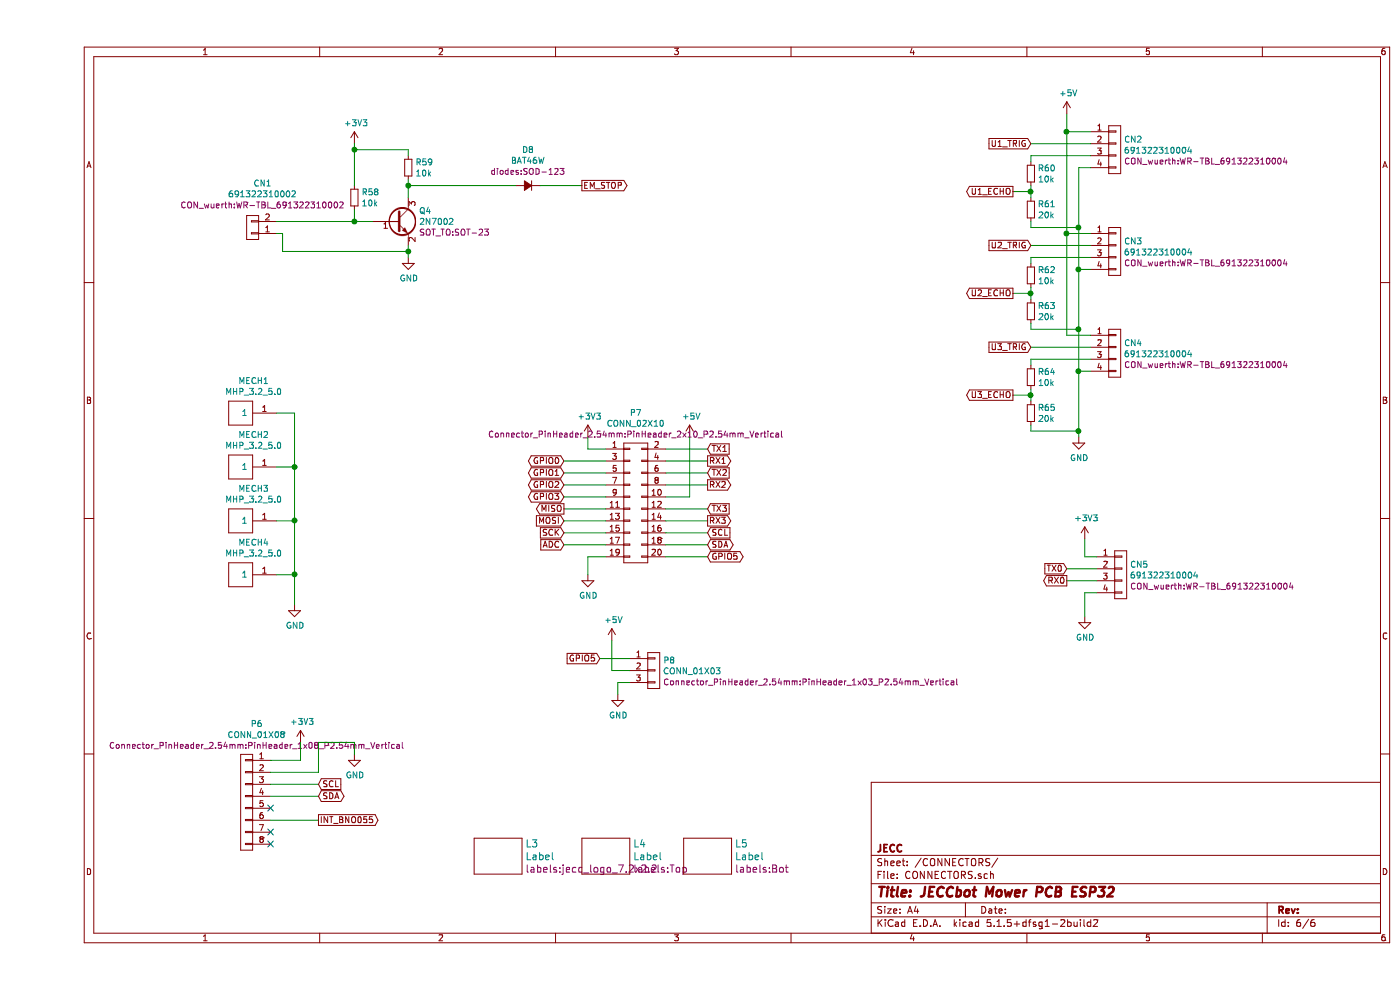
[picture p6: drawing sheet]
EESchema Schematic File Version 4
EELAYER 30 0
EELAYER END
$Descr A4 11693 8268
encoding utf-8
Sheet 6 6
Title "JECCbot Mower PCB ESP32"
Date ""
Rev ""
Comp "JECC"
Comment1 ""
Comment2 ""
Comment3 ""
Comment4 ""
$EndDescr
$Comp
L CON_wuerth:691322310002 CN1
U 1 1
P 1800 1900
F 0 "CN1" H 1717 1535 50  0000 C CNN
F 1 "691322310002" H 1717 1626 50  0000 C CNN
F 2 "CON_wuerth:WR-TBL_691322310002" H 1717 1717 50  0000 C CNN
F 3 "" H 1800 1600 50  0000 C CNN
	1    1800 1900
	-1   0    0    1   
$EndComp
$Comp
L devices:Q_NPN_BEC Q4
U 1 1
P 3000 1850
F 0 "Q4" H 3190 1941 50  0000 L CNN
F 1 "2N7002" H 3190 1850 50  0000 L CNN
F 2 "SOT_TO:SOT-23" H 3190 1759 50  0000 L CNN
F 3 "" H 3000 1850 50  0000 C CNN
	1    3000 1850
	1    0    0    -1  
$EndComp
$Comp
L devices:D_Small D8
U 1 1
P 4100 1550
F 0 "D8" H 4100 1255 50  0000 C CNN
F 1 "BAT46W" H 4100 1346 50  0000 C CNN
F 2 "diodes:SOD-123" H 4100 1437 50  0000 C CNN
F 3 "" V 4100 1550 50  0000 C CNN
	1    4100 1550
	-1   0    0    1   
$EndComp
$Comp
L devices:R_0603 R58
U 1 1
P 2650 1650
F 0 "R58" H 2709 1696 50  0000 L CNN
F 1 "10k" H 2709 1605 50  0000 L CNN
F 2 "resistors:R_0603" H 2650 1500 50  0001 C CNN
F 3 "" H 2650 1650 50  0000 C CNN
	1    2650 1650
	1    0    0    -1  
$EndComp
$Comp
L devices:R_0603 R59
U 1 1
P 3100 1400
F 0 "R59" H 3159 1446 50  0000 L CNN
F 1 "10k" H 3159 1355 50  0000 L CNN
F 2 "resistors:R_0603" H 3100 1250 50  0001 C CNN
F 3 "" H 3100 1400 50  0000 C CNN
	1    3100 1400
	1    0    0    -1  
$EndComp
$Comp
L power-supply:+3V3 #PWR099
U 1 1
P 2650 1200
F 0 "#PWR099" H 2650 1050 50  0001 C CNN
F 1 "+3V3" H 2665 1373 50  0000 C CNN
F 2 "" H 2650 1200 50  0000 C CNN
F 3 "" H 2650 1200 50  0000 C CNN
	1    2650 1200
	1    0    0    -1  
$EndComp
$Comp
L power-supply:GND #PWR0101
U 1 1
P 3100 2150
F 0 "#PWR0101" H 3100 1900 50  0001 C CNN
F 1 "GND" H 3105 1977 50  0000 C CNN
F 2 "" H 3100 2150 50  0000 C CNN
F 3 "" H 3100 2150 50  0000 C CNN
	1    3100 2150
	1    0    0    -1  
$EndComp
Wire Wire Line
	4000 1550 3100 1550
Wire Wire Line
	3100 1550 3100 1650
Wire Wire Line
	3100 1500 3100 1550
Connection ~ 3100 1550
Wire Wire Line
	2650 1550 2650 1250
Wire Wire Line
	3100 1300 3100 1250
Wire Wire Line
	3100 1250 2650 1250
Connection ~ 2650 1250
Wire Wire Line
	2650 1250 2650 1200
Wire Wire Line
	2650 1750 2650 1850
Wire Wire Line
	2650 1850 2800 1850
Wire Wire Line
	2000 1850 2650 1850
Connection ~ 2650 1850
Wire Wire Line
	3100 2050 3100 2100
Wire Wire Line
	3100 2100 2050 2100
Wire Wire Line
	2050 2100 2050 1950
Wire Wire Line
	2050 1950 2000 1950
Wire Wire Line
	3100 2150 3100 2100
Connection ~ 3100 2100
Wire Wire Line
	4200 1550 4550 1550
Text GLabel 4550 1550 2    50   Output ~ 0
EM_STOP
$Comp
L CON_wuerth:691322310004 CN2
U 1 1
P 9000 1250
F 0 "CN2" H 9078 1336 50  0000 L CNN
F 1 "691322310004" H 9078 1245 50  0000 L CNN
F 2 "CON_wuerth:WR-TBL_691322310004" H 9078 1154 50  0000 L CNN
F 3 "" H 9000 950 50  0000 C CNN
	1    9000 1250
	1    0    0    -1  
$EndComp
$Comp
L CON_wuerth:691322310004 CN3
U 1 1
P 9000 2100
F 0 "CN3" H 9078 2186 50  0000 L CNN
F 1 "691322310004" H 9078 2095 50  0000 L CNN
F 2 "CON_wuerth:WR-TBL_691322310004" H 9078 2004 50  0000 L CNN
F 3 "" H 9000 1800 50  0000 C CNN
	1    9000 2100
	1    0    0    -1  
$EndComp
$Comp
L CON_wuerth:691322310004 CN4
U 1 1
P 9000 2950
F 0 "CN4" H 9078 3036 50  0000 L CNN
F 1 "691322310004" H 9078 2945 50  0000 L CNN
F 2 "CON_wuerth:WR-TBL_691322310004" H 9078 2854 50  0000 L CNN
F 3 "" H 9000 2650 50  0000 C CNN
	1    9000 2950
	1    0    0    -1  
$EndComp
$Comp
L CON_wuerth:691322310004 CN5
U 1 1
P 9050 4800
F 0 "CN5" H 9128 4886 50  0000 L CNN
F 1 "691322310004" H 9128 4795 50  0000 L CNN
F 2 "CON_wuerth:WR-TBL_691322310004" H 9128 4704 50  0000 L CNN
F 3 "" H 9050 4500 50  0000 C CNN
	1    9050 4800
	1    0    0    -1  
$EndComp
Wire Wire Line
	8800 2800 8600 2800
Wire Wire Line
	8600 2800 8600 1950
Wire Wire Line
	8800 1100 8600 1100
Connection ~ 8600 1100
Wire Wire Line
	8600 1100 8600 950 
Wire Wire Line
	8800 1950 8600 1950
Connection ~ 8600 1950
Wire Wire Line
	8600 1950 8600 1100
Wire Wire Line
	8800 1400 8700 1400
Wire Wire Line
	8700 1400 8700 1900
Wire Wire Line
	8800 3100 8700 3100
Connection ~ 8700 3100
Wire Wire Line
	8700 3100 8700 3600
Wire Wire Line
	8800 2250 8700 2250
Connection ~ 8700 2250
Wire Wire Line
	8700 2250 8700 2750
$Comp
L power-supply:+5V #PWR0105
U 1 1
P 8600 950
F 0 "#PWR0105" H 8600 800 50  0001 C CNN
F 1 "+5V" H 8615 1123 50  0000 C CNN
F 2 "" H 8600 950 50  0000 C CNN
F 3 "" H 8600 950 50  0000 C CNN
	1    8600 950 
	1    0    0    -1  
$EndComp
$Comp
L power-supply:GND #PWR0106
U 1 1
P 8700 3650
F 0 "#PWR0106" H 8700 3400 50  0001 C CNN
F 1 "GND" H 8705 3477 50  0000 C CNN
F 2 "" H 8700 3650 50  0000 C CNN
F 3 "" H 8700 3650 50  0000 C CNN
	1    8700 3650
	1    0    0    -1  
$EndComp
Wire Wire Line
	8850 4950 8750 4950
Wire Wire Line
	8750 4950 8750 5150
Wire Wire Line
	8850 4650 8750 4650
Wire Wire Line
	8750 4650 8750 4500
$Comp
L power-supply:+3V3 #PWR0107
U 1 1
P 8750 4500
F 0 "#PWR0107" H 8750 4350 50  0001 C CNN
F 1 "+3V3" H 8765 4673 50  0000 C CNN
F 2 "" H 8750 4500 50  0000 C CNN
F 3 "" H 8750 4500 50  0000 C CNN
	1    8750 4500
	1    0    0    -1  
$EndComp
$Comp
L power-supply:GND #PWR0108
U 1 1
P 8750 5150
F 0 "#PWR0108" H 8750 4900 50  0001 C CNN
F 1 "GND" H 8755 4977 50  0000 C CNN
F 2 "" H 8750 5150 50  0000 C CNN
F 3 "" H 8750 5150 50  0000 C CNN
	1    8750 5150
	1    0    0    -1  
$EndComp
Text GLabel 8300 1200 0    50   Input ~ 0
U1_TRIG
Text GLabel 8300 2050 0    50   Input ~ 0
U2_TRIG
Text GLabel 8300 2900 0    50   Input ~ 0
U3_TRIG
Wire Wire Line
	8800 1200 8300 1200
Wire Wire Line
	8800 2050 8300 2050
Wire Wire Line
	8800 2900 8300 2900
Wire Wire Line
	8800 1300 8300 1300
$Comp
L devices:R_0603 R60
U 1 1
P 8300 1450
F 0 "R60" H 8359 1496 50  0000 L CNN
F 1 "10k" H 8359 1405 50  0000 L CNN
F 2 "resistors:R_0603" H 8300 1300 50  0001 C CNN
F 3 "" H 8300 1450 50  0000 C CNN
	1    8300 1450
	1    0    0    -1  
$EndComp
$Comp
L devices:R_0603 R61
U 1 1
P 8300 1750
F 0 "R61" H 8359 1796 50  0000 L CNN
F 1 "20k" H 8359 1705 50  0000 L CNN
F 2 "resistors:R_0603" H 8300 1600 50  0001 C CNN
F 3 "" H 8300 1750 50  0000 C CNN
	1    8300 1750
	1    0    0    -1  
$EndComp
Wire Wire Line
	8300 1350 8300 1300
Wire Wire Line
	8300 1550 8300 1600
Wire Wire Line
	8800 2150 8300 2150
$Comp
L devices:R_0603 R62
U 1 1
P 8300 2300
F 0 "R62" H 8359 2346 50  0000 L CNN
F 1 "10k" H 8359 2255 50  0000 L CNN
F 2 "resistors:R_0603" H 8300 2150 50  0001 C CNN
F 3 "" H 8300 2300 50  0000 C CNN
	1    8300 2300
	1    0    0    -1  
$EndComp
$Comp
L devices:R_0603 R63
U 1 1
P 8300 2600
F 0 "R63" H 8359 2646 50  0000 L CNN
F 1 "20k" H 8359 2555 50  0000 L CNN
F 2 "resistors:R_0603" H 8300 2450 50  0001 C CNN
F 3 "" H 8300 2600 50  0000 C CNN
	1    8300 2600
	1    0    0    -1  
$EndComp
Wire Wire Line
	8300 2200 8300 2150
Wire Wire Line
	8300 2400 8300 2450
Wire Wire Line
	8300 1850 8300 1900
Wire Wire Line
	8300 1900 8700 1900
Connection ~ 8700 1900
Wire Wire Line
	8700 1900 8700 2250
Wire Wire Line
	8300 2700 8300 2750
Wire Wire Line
	8300 2750 8700 2750
Connection ~ 8700 2750
Wire Wire Line
	8700 2750 8700 3100
Wire Wire Line
	8800 3000 8300 3000
$Comp
L devices:R_0603 R64
U 1 1
P 8300 3150
F 0 "R64" H 8359 3196 50  0000 L CNN
F 1 "10k" H 8359 3105 50  0000 L CNN
F 2 "resistors:R_0603" H 8300 3000 50  0001 C CNN
F 3 "" H 8300 3150 50  0000 C CNN
	1    8300 3150
	1    0    0    -1  
$EndComp
$Comp
L devices:R_0603 R65
U 1 1
P 8300 3450
F 0 "R65" H 8359 3496 50  0000 L CNN
F 1 "20k" H 8359 3405 50  0000 L CNN
F 2 "resistors:R_0603" H 8300 3300 50  0001 C CNN
F 3 "" H 8300 3450 50  0000 C CNN
	1    8300 3450
	1    0    0    -1  
$EndComp
Wire Wire Line
	8300 3050 8300 3000
Wire Wire Line
	8300 3250 8300 3300
Wire Wire Line
	8300 3550 8300 3600
Wire Wire Line
	8300 3600 8700 3600
Connection ~ 8700 3600
Wire Wire Line
	8700 3600 8700 3650
Wire Wire Line
	8300 1600 8150 1600
Connection ~ 8300 1600
Wire Wire Line
	8300 1600 8300 1650
Wire Wire Line
	8300 2450 8150 2450
Connection ~ 8300 2450
Wire Wire Line
	8300 2450 8300 2500
Wire Wire Line
	8300 3300 8150 3300
Connection ~ 8300 3300
Wire Wire Line
	8300 3300 8300 3350
Text GLabel 8150 1600 0    50   Output ~ 0
U1_ECHO
Text GLabel 8150 2450 0    50   Output ~ 0
U2_ECHO
Text GLabel 8150 3300 0    50   Output ~ 0
U3_ECHO
Text GLabel 8600 4750 0    50   Input ~ 0
TX0
Text GLabel 8600 4850 0    50   Output ~ 0
RX0
Wire Wire Line
	8850 4750 8600 4750
Wire Wire Line
	8600 4850 8850 4850
$Comp
L MECH_mounting-holes:MHP_3.2_5.0 MECH1
U 1 1
P 1700 3450
F 0 "MECH1" H 1592 3185 50  0000 C CNN
F 1 "MHP_3.2_5.0" H 1592 3276 50  0000 C CNN
F 2 "MECH_mounting_holes:MHP_3.2_5.0" H 1600 3500 50  0001 C CNN
F 3 "" H 1700 3450 50  0001 C CNN
	1    1700 3450
	-1   0    0    1   
$EndComp
$Comp
L MECH_mounting-holes:MHP_3.2_5.0 MECH2
U 1 1
P 1700 3900
F 0 "MECH2" H 1592 3635 50  0000 C CNN
F 1 "MHP_3.2_5.0" H 1592 3726 50  0000 C CNN
F 2 "MECH_mounting_holes:MHP_3.2_5.0" H 1600 3950 50  0001 C CNN
F 3 "" H 1700 3900 50  0001 C CNN
	1    1700 3900
	-1   0    0    1   
$EndComp
$Comp
L MECH_mounting-holes:MHP_3.2_5.0 MECH3
U 1 1
P 1700 4350
F 0 "MECH3" H 1592 4085 50  0000 C CNN
F 1 "MHP_3.2_5.0" H 1592 4176 50  0000 C CNN
F 2 "MECH_mounting_holes:MHP_3.2_5.0" H 1600 4400 50  0001 C CNN
F 3 "" H 1700 4350 50  0001 C CNN
	1    1700 4350
	-1   0    0    1   
$EndComp
$Comp
L MECH_mounting-holes:MHP_3.2_5.0 MECH4
U 1 1
P 1700 4800
F 0 "MECH4" H 1592 4535 50  0000 C CNN
F 1 "MHP_3.2_5.0" H 1592 4626 50  0000 C CNN
F 2 "MECH_mounting_holes:MHP_3.2_5.0" H 1600 4850 50  0001 C CNN
F 3 "" H 1700 4800 50  0001 C CNN
	1    1700 4800
	-1   0    0    1   
$EndComp
Wire Wire Line
	2000 3450 2150 3450
Wire Wire Line
	2150 3450 2150 3900
Wire Wire Line
	2000 3900 2150 3900
Connection ~ 2150 3900
Wire Wire Line
	2150 3900 2150 4350
Wire Wire Line
	2000 4350 2150 4350
Connection ~ 2150 4350
Wire Wire Line
	2150 4350 2150 4800
Wire Wire Line
	2000 4800 2150 4800
Connection ~ 2150 4800
Wire Wire Line
	2150 4800 2150 5050
$Comp
L power-supply:GND #PWR097
U 1 1
P 2150 5050
F 0 "#PWR097" H 2150 4800 50  0001 C CNN
F 1 "GND" H 2155 4877 50  0000 C CNN
F 2 "" H 2150 5050 50  0000 C CNN
F 3 "" H 2150 5050 50  0000 C CNN
	1    2150 5050
	1    0    0    -1  
$EndComp
$Comp
L mechanical-connectors:CONN_01X08 P6
U 1 1
P 1750 6700
F 0 "P6" H 1667 7355 50  0000 C CNN
F 1 "CONN_01X08" H 1667 7264 50  0000 C CNN
F 2 "Connector_PinHeader_2.54mm:PinHeader_1x08_P2.54mm_Vertical" H 1667 7173 50  0000 C CNN
F 3 "" H 1750 6700 50  0000 C CNN
	1    1750 6700
	-1   0    0    -1  
$EndComp
Wire Wire Line
	1950 6350 2200 6350
Wire Wire Line
	2200 6350 2200 6200
Wire Wire Line
	1950 6450 2350 6450
Wire Wire Line
	2350 6450 2350 6200
Wire Wire Line
	2350 6200 2650 6200
Wire Wire Line
	2650 6200 2650 6300
$Comp
L power-supply:+3V3 #PWR098
U 1 1
P 2200 6200
F 0 "#PWR098" H 2200 6050 50  0001 C CNN
F 1 "+3V3" H 2215 6373 50  0000 C CNN
F 2 "" H 2200 6200 50  0000 C CNN
F 3 "" H 2200 6200 50  0000 C CNN
	1    2200 6200
	1    0    0    -1  
$EndComp
$Comp
L power-supply:GND #PWR0100
U 1 1
P 2650 6300
F 0 "#PWR0100" H 2650 6050 50  0001 C CNN
F 1 "GND" H 2655 6127 50  0000 C CNN
F 2 "" H 2650 6300 50  0000 C CNN
F 3 "" H 2650 6300 50  0000 C CNN
	1    2650 6300
	1    0    0    -1  
$EndComp
Text GLabel 2350 6550 2    50   Input ~ 0
SCL
Text GLabel 2350 6650 2    50   BiDi ~ 0
SDA
Text GLabel 2350 6850 2    50   Output ~ 0
INT_BNO055
NoConn ~ 1950 6750
NoConn ~ 1950 6950
NoConn ~ 1950 7050
Wire Wire Line
	2350 6550 1950 6550
Wire Wire Line
	1950 6650 2350 6650
Wire Wire Line
	2350 6850 1950 6850
Wire Wire Line
	4750 4650 4600 4650
Wire Wire Line
	4600 4650 4600 4800
$Comp
L power-supply:GND #PWR0103
U 1 1
P 4600 4800
F 0 "#PWR0103" H 4600 4550 50  0001 C CNN
F 1 "GND" H 4605 4627 50  0000 C CNN
F 2 "" H 4600 4800 50  0000 C CNN
F 3 "" H 4600 4800 50  0000 C CNN
	1    4600 4800
	1    0    0    -1  
$EndComp
$Comp
L power-supply:+5V #PWR0104
U 1 1
P 5450 3650
F 0 "#PWR0104" H 5450 3500 50  0001 C CNN
F 1 "+5V" H 5465 3823 50  0000 C CNN
F 2 "" H 5450 3650 50  0000 C CNN
F 3 "" H 5450 3650 50  0000 C CNN
	1    5450 3650
	1    0    0    -1  
$EndComp
$Comp
L power-supply:+3V3 #PWR0102
U 1 1
P 4600 3650
F 0 "#PWR0102" H 4600 3500 50  0001 C CNN
F 1 "+3V3" H 4615 3823 50  0000 C CNN
F 2 "" H 4600 3650 50  0000 C CNN
F 3 "" H 4600 3650 50  0000 C CNN
	1    4600 3650
	1    0    0    -1  
$EndComp
Wire Wire Line
	5450 3650 5450 4150
Wire Wire Line
	5450 4150 5250 4150
Wire Wire Line
	4750 3750 4600 3750
Wire Wire Line
	4600 3750 4600 3650
Wire Wire Line
	5250 3750 5600 3750
Wire Wire Line
	5250 3850 5600 3850
Wire Wire Line
	5250 3950 5600 3950
Wire Wire Line
	5250 4050 5600 4050
Wire Wire Line
	5250 4250 5600 4250
Wire Wire Line
	5250 4350 5600 4350
Wire Wire Line
	5250 4450 5600 4450
Wire Wire Line
	5250 4550 5600 4550
Wire Wire Line
	4750 4450 4400 4450
Wire Wire Line
	4750 4350 4400 4350
Wire Wire Line
	4750 4250 4400 4250
Wire Wire Line
	4750 4150 4400 4150
Wire Wire Line
	4750 4050 4400 4050
Wire Wire Line
	4750 3950 4400 3950
Wire Wire Line
	4750 3850 4400 3850
Text GLabel 5600 3750 2    50   Input ~ 0
TX1
Text GLabel 5600 3950 2    50   Input ~ 0
TX2
Text GLabel 5600 4250 2    50   Input ~ 0
TX3
Text GLabel 5600 4450 2    50   Input ~ 0
SCL
Text GLabel 4400 4450 0    50   Input ~ 0
SCK
Text GLabel 4400 4350 0    50   Input ~ 0
MOSI
Text GLabel 4400 4250 0    50   Output ~ 0
MISO
Text GLabel 5600 3850 2    50   Output ~ 0
RX1
Text GLabel 5600 4050 2    50   Output ~ 0
RX2
Text GLabel 5600 4350 2    50   Output ~ 0
RX3
Text GLabel 5600 4550 2    50   BiDi ~ 0
SDA
Text GLabel 4400 3850 0    50   BiDi ~ 0
GPIO0
Text GLabel 4400 3950 0    50   BiDi ~ 0
GPIO1
Text GLabel 4400 4050 0    50   BiDi ~ 0
GPIO2
Text GLabel 4400 4150 0    50   BiDi ~ 0
GPIO3
$Comp
L mechanical-connectors:CONN_02X10 P7
U 1 1
P 5000 4200
F 0 "P7" H 5000 4955 50  0000 C CNN
F 1 "CONN_02X10" H 5000 4864 50  0000 C CNN
F 2 "Connector_PinHeader_2.54mm:PinHeader_2x10_P2.54mm_Vertical" H 5000 4773 50  0000 C CNN
F 3 "" H 5000 3000 50  0000 C CNN
	1    5000 4200
	1    0    0    -1  
$EndComp
Text GLabel 5600 4650 2    50   BiDi ~ 0
GPIO5
Text GLabel 4400 4550 0    50   Input ~ 0
ADC
Wire Wire Line
	5250 4650 5600 4650
Wire Wire Line
	4750 4550 4400 4550
$Comp
L mechanical-connectors:CONN_01X03 P8
U 1 1
P 5150 5600
F 0 "P8" H 5228 5686 50  0000 L CNN
F 1 "CONN_01X03" H 5228 5595 50  0000 L CNN
F 2 "Connector_PinHeader_2.54mm:PinHeader_1x03_P2.54mm_Vertical" H 5228 5504 50  0000 L CNN
F 3 "" H 5150 5600 50  0000 C CNN
	1    5150 5600
	1    0    0    -1  
$EndComp
$Comp
L power-supply:+5V #PWR0115
U 1 1
P 4800 5350
F 0 "#PWR0115" H 4800 5200 50  0001 C CNN
F 1 "+5V" H 4815 5523 50  0000 C CNN
F 2 "" H 4800 5350 50  0000 C CNN
F 3 "" H 4800 5350 50  0000 C CNN
	1    4800 5350
	1    0    0    -1  
$EndComp
$Comp
L power-supply:GND #PWR0116
U 1 1
P 4850 5800
F 0 "#PWR0116" H 4850 5550 50  0001 C CNN
F 1 "GND" H 4855 5627 50  0000 C CNN
F 2 "" H 4850 5800 50  0000 C CNN
F 3 "" H 4850 5800 50  0000 C CNN
	1    4850 5800
	1    0    0    -1  
$EndComp
Wire Wire Line
	4850 5800 4850 5700
Wire Wire Line
	4850 5700 4950 5700
Wire Wire Line
	4950 5600 4800 5600
Wire Wire Line
	4800 5600 4800 5350
Wire Wire Line
	4950 5500 4700 5500
Text GLabel 4700 5500 0    50   Input ~ 0
GPIO5
$Comp
L devices:Label L3
U 1 1
P 3850 7150
F 0 "L3" H 4078 7256 60  0000 L CNN
F 1 "Label" H 4078 7150 60  0000 L CNN
F 2 "labels:jecc_logo_7.2x2.2" H 4078 7044 60  0000 L CNN
F 3 "" H 3850 7150 60  0000 C CNN
	1    3850 7150
	1    0    0    -1  
$EndComp
$Comp
L devices:Label L4
U 1 1
P 4750 7150
F 0 "L4" H 4978 7256 60  0000 L CNN
F 1 "Label" H 4978 7150 60  0000 L CNN
F 2 "labels:Top" H 4978 7044 60  0000 L CNN
F 3 "" H 4750 7150 60  0000 C CNN
	1    4750 7150
	1    0    0    -1  
$EndComp
$Comp
L devices:Label L5
U 1 1
P 5600 7150
F 0 "L5" H 5828 7256 60  0000 L CNN
F 1 "Label" H 5828 7150 60  0000 L CNN
F 2 "labels:Bot" H 5828 7044 60  0000 L CNN
F 3 "" H 5600 7150 60  0000 C CNN
	1    5600 7150
	1    0    0    -1  
$EndComp
$EndSCHEMATC
